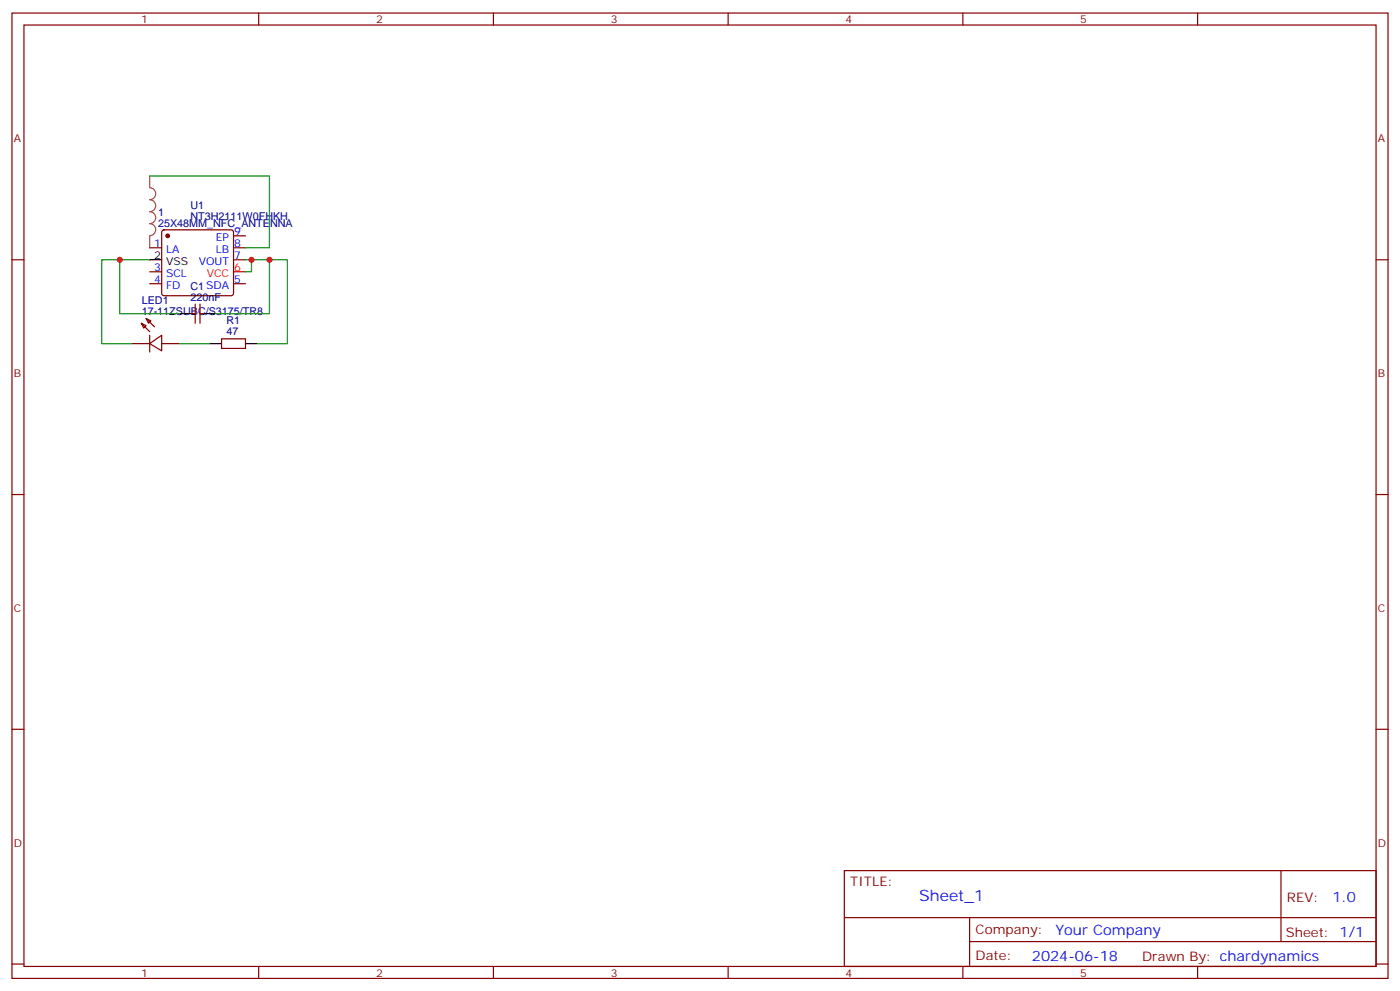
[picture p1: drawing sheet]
<svg xmlns="http://www.w3.org/2000/svg" width="412mm" height="292mm" viewBox="0 0 412 292" stroke-linecap="round" stroke-linejoin="round" font-family="sans-serif">
<g fill="none" stroke="#870000" stroke-width=".35">
<path d="M3.5 3.8h405.4v284.4h-405.4zM7.1 7.4h398.2v277.3h-398.2zM76.2 3.8v3.6M145.3 3.8v3.6M214.5 3.8v3.6M283.6 3.8v3.6M352.8 3.8v3.6M3.5 76.5h3.6M44.1 73h3.5M47.9 67.9l.4-.2h19.8l.5 .2 .2 .5v18l-.2 .5-.5 .2h-19.8l-.5-.2-.2-.5v-18zM68.8 76.5h3.5M68.8 69.5h3.5"/>
<path d="M68.8 73h3.5M405.3 76.5h3.6M41.6 95.2l1.4 .7-.7 .7zM41.6 95.2l2.5 2.5M43 93.8l1.4 .7-.7 .7zM43 93.8l2.5 2.5M44.1 83.6h3.5M44.1 80h3.5M44.1 98.7v5M56.4 92.4h1.1M57.5 89.6v5.6M58.9 89.6v5.6"/>
<path d="M58.9 92.4h1.1M65.3 99.8h7v2.8h-7zM68.8 83.6h3.5M38.8 101.2h5.3M44.1 101.2l3.5-2.5v4.6zM47.6 101.2h5.3M3.5 145.7h3.6M405.3 145.7h3.6M3.5 214.8h3.6M405.3 214.8h3.6M248.7 256.4h156.6v28.3h-156.6zM377.3 256.5v20.8"/>
<path d="M248.7 270.3h156.5M285.6 277.3h119.6M285.6 270.3v14.1M3.5 284h3.6M76.2 284.7v3.5M145.3 284.7v3.5M214.5 284.7v3.5M283.6 284.7v3.5M352.8 284.7v3.5M405.3 284h3.6"/>
</g>
<path d="M68.8 80h3.5" fill="none" stroke="#f00" stroke-width=".35"/>
<path d="M44.1 76.5h3.5M52.9 92.4h3.5M60 92.4h3.5M61.7 101.2h3.6M72.3 101.2h3.5" fill="none" stroke="#000" stroke-width=".35"/>
<circle cx="49.4" cy="69.5" r=".53" fill="#870000" stroke="#870000" stroke-width=".35"/>
<path d="M44.1 51.8v3.5a1.76 1.76 0 0 1 1.8 1.8 1.76 1.76 0 0 1-1.8 1.7 1.76 1.76 0 0 1 1.8 1.8 1.76 1.76 0 0 1-1.8 1.7 1.76 1.76 0 0 1 1.8 1.8 1.76 1.76 0 0 1-1.8 1.8 1.76 1.76 0 0 1 1.8 1.7 1.76 1.76 0 0 1-1.8 1.8M44.1 69.5v3.5" fill="none" stroke="#a64a4a" stroke-width=".35"/>
<path d="M44.1 51.8h35.3v21.2h-7.1M35.3 76.5h-5.3v24.7h8.8M44.1 76.5h-8.8v15.9h17.6M72.3 76.5h7.1v15.9h-15.9M74.1 76.5v3.5h-1.8M79.4 76.5h5.3v24.7h-8.9M52.9 101.2h8.8" fill="none" stroke="#008700" stroke-width=".35"/>
<g fill="#c00">
<circle cx="74.1" cy="76.5" r=".88"/>
<circle cx="79.4" cy="76.5" r=".88"/>
<circle cx="35.3" cy="76.5" r=".88"/>
</g>
<text font-size="4.6" fill="#00f" x="270.8" y="265.5">Sheet_1</text>
<g font-size="4.2" fill="#00f">
<text x="392.5" y="265.7">1.0</text>
<text x="310.9" y="275.3">Your Company</text>
<text x="304" y="283.1">2024-06-18</text>
</g>
<g font-size="3.9" fill="#800">
<text x="250.5" y="261">TITLE:</text>
<text x="379.1" y="265.7">REV:</text>
<text x="287.4" y="275.2">Company:</text>
<text x="378.7" y="275.8">Sheet: 1/1</text>
<text x="287.4" y="282.9">Date:</text>
<text x="336.4" y="283">Drawn By: chardynamics</text>
</g>
<g font-size="3.2" fill="#800">
<text x="41.6" y="6.8">1</text>
<text x="110.8" y="6.8">2</text>
<text x="179.9" y="6.8">3</text>
<text x="249.1" y="6.8">4</text>
<text x="318.2" y="6.8">5</text>
<text x="4.1" y="41.9">A</text>
<text x="405.9" y="41.9">A</text>
<text x="4.1" y="111.1">B</text>
<text x="405.9" y="111.1">B</text>
<text x="4.1" y="180.2">C</text>
<text x="405.9" y="180.2">C</text>
<text x="4.1" y="249.4">D</text>
<text x="405.9" y="249.4">D</text>
<text x="41.6" y="287.7">1</text>
<text x="110.8" y="287.7">2</text>
<text x="179.9" y="287.7">3</text>
<text x="249.1" y="287.7">4</text>
<text x="318.2" y="287.7">5</text>
</g>
<g font-size="3.2" fill="#000080">
<text x="46.6" y="63.6">1</text>
<text x="56.1" y="64.7">NT3H2111W0FHKH</text>
<text x="56.1" y="61.5">U1</text>
<text x="46.6" y="66.7">25X48MM_NFC_ANTENNA</text>
<text x="41.7" y="89.6">LED1</text>
<text x="56.1" y="88.5">220nF</text>
<text x="56.1" y="85.3">C1 SDA</text>
<text x="41.7" y="92.7">17-11ZSUBC/S3175/TR8</text>
<text x="66.7" y="95.6">R1</text>
<text x="66.7" y="98.7">47</text>
</g>
<g font-size="3.2" fill="#00f">
<text x="63.6" y="70.9">EP</text>
<text x="69" y="69.1">9</text>
<text x="45.4" y="72.6">1</text>
<text x="48.9" y="74.4">LA</text>
<text x="58.5" y="77.9">VOUT</text>
<text x="63.5" y="74.4">LB</text>
<text x="69" y="72.6">8</text>
<text x="69" y="76.2">7</text>
<text x="45.4" y="83.2">4</text>
<text x="45.4" y="79.7">3</text>
<text x="48.9" y="81.5">SCL</text>
<text x="69" y="83.2">5</text>
<text x="48.9" y="85">FD</text>
</g>
<g font-size="3.2">
<text x="45.4" y="76.2">2</text>
<text x="48.9" y="77.9">VSS</text>
</g>
<g font-size="3.2" fill="#f00">
<text x="60.9" y="81.5">VCC</text>
<text x="69" y="79.7">6</text>
</g>
</svg>
